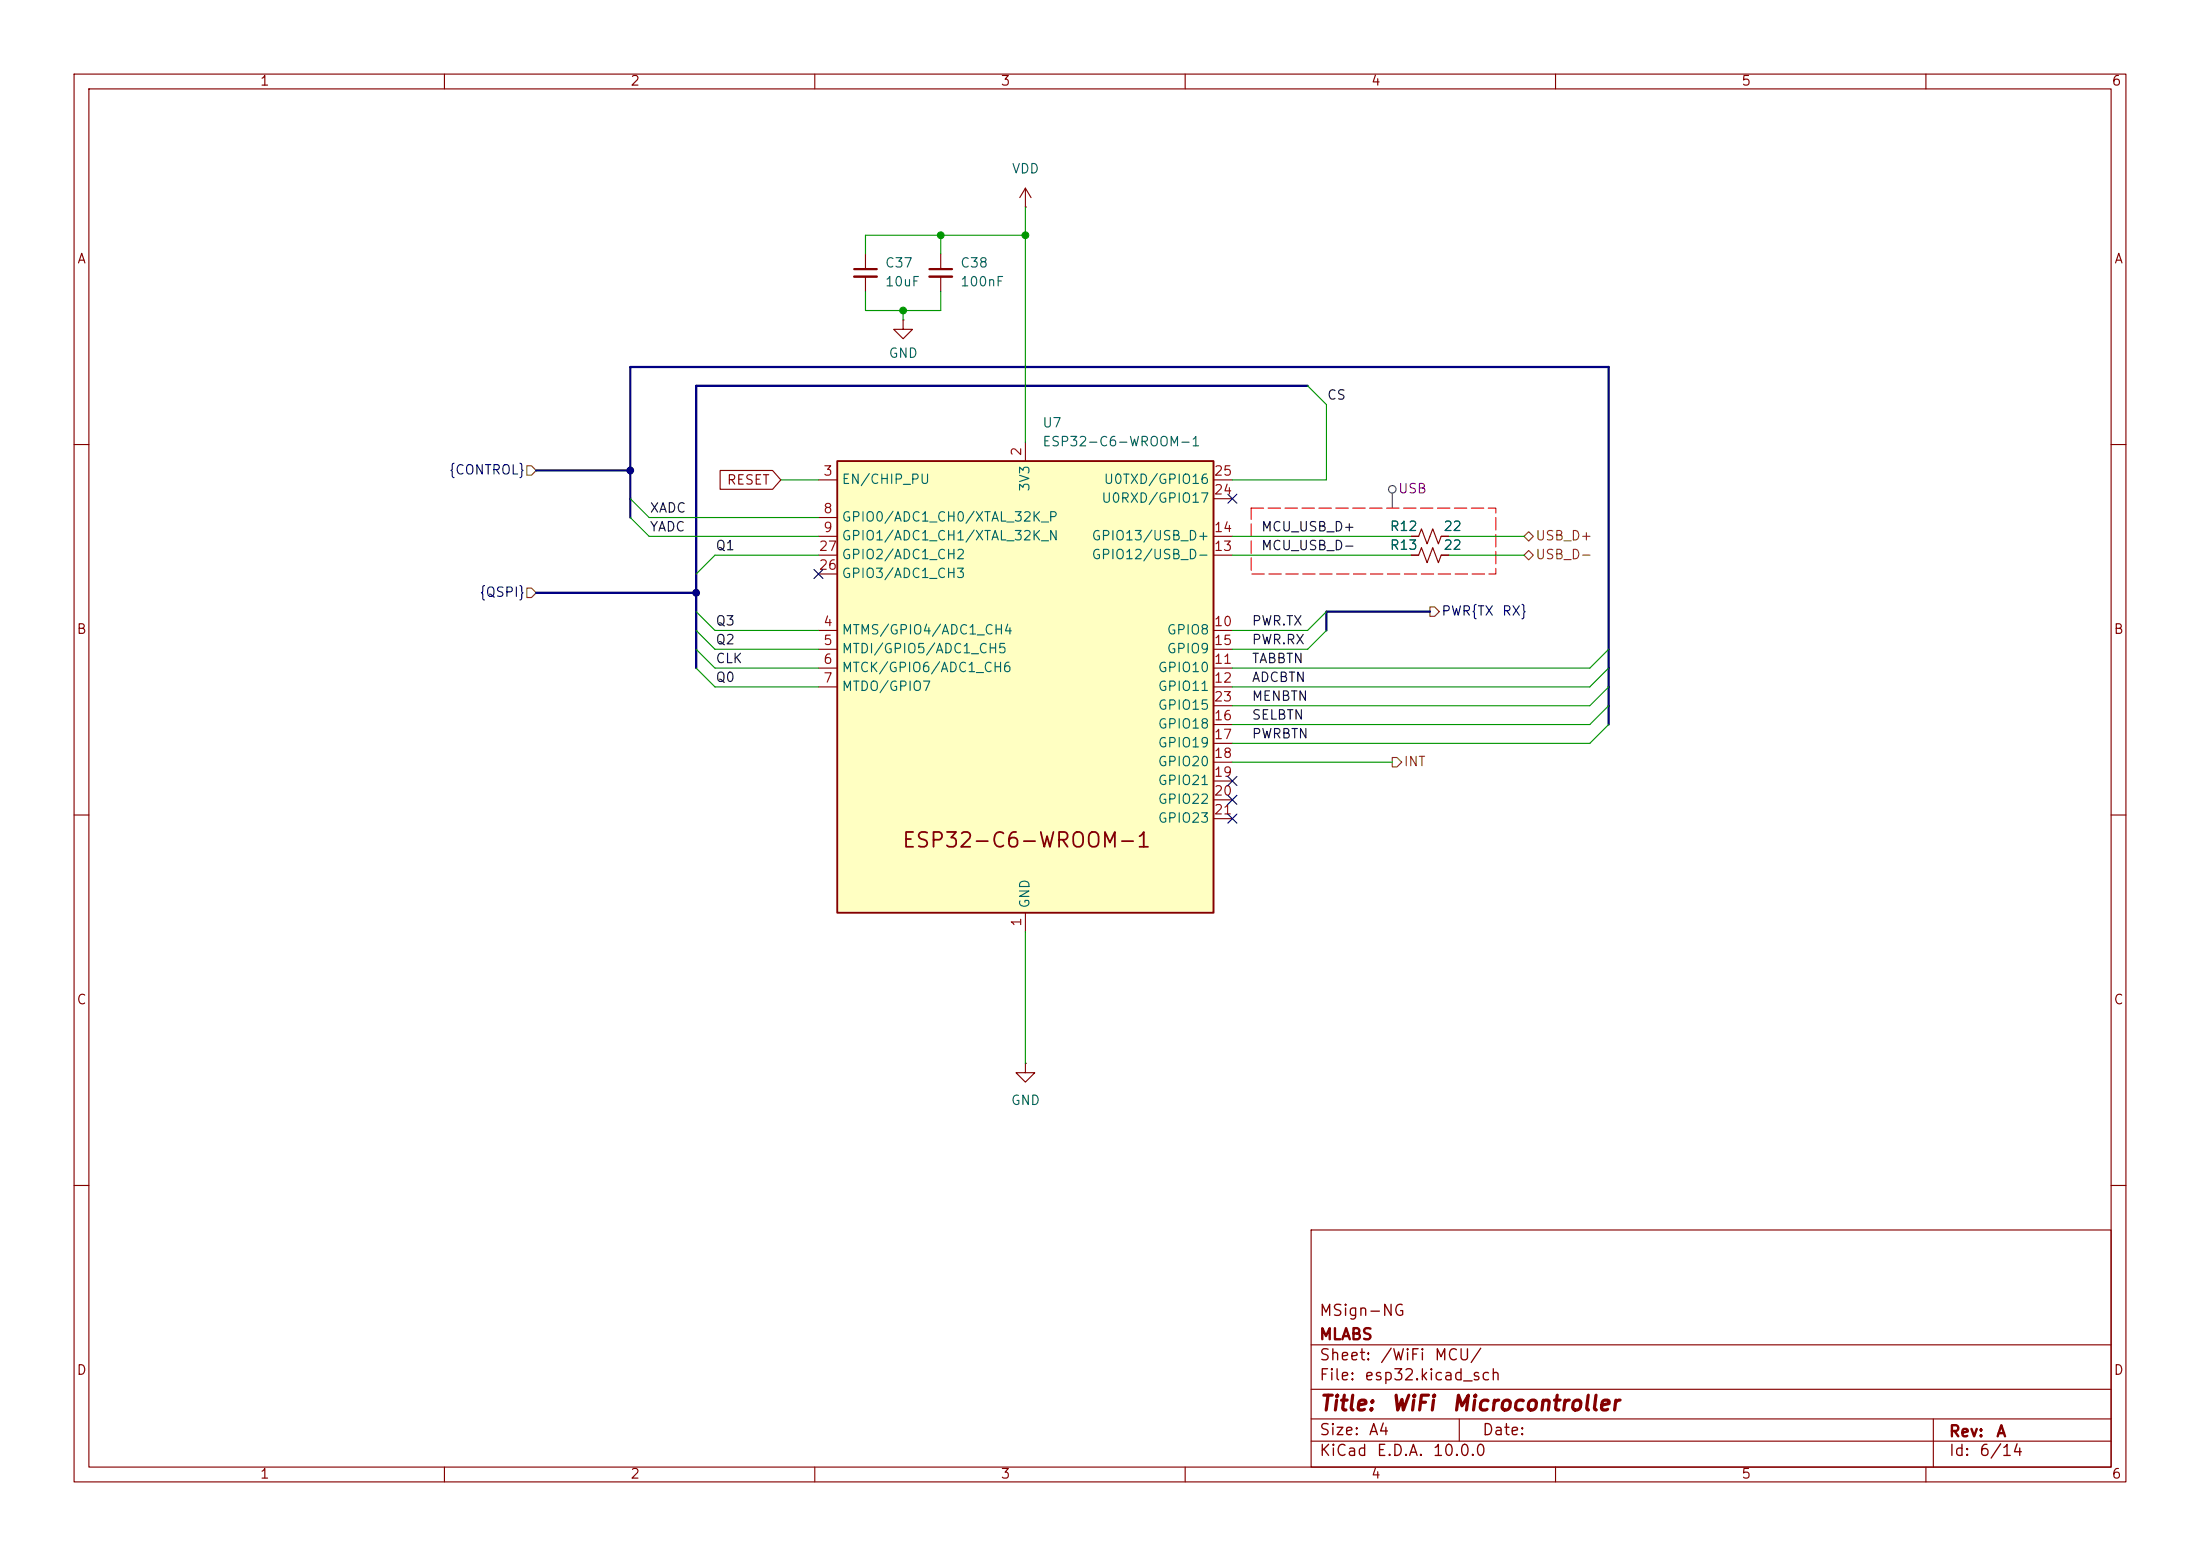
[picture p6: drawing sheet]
<svg xmlns="http://www.w3.org/2000/svg" width="297mm" height="210mm" viewBox="0 0 297 210" stroke-linecap="round" stroke-linejoin="round" font-family="sans-serif">
<g fill="none" stroke="#840000" stroke-width=".15">
<path d="M10 10h277v190h-277zM12 12h273v186h-273zM60 10v2M110 10v2M160 10v2M210 10v2M260 10v2M127 34.3v2M127 37.3v2.1M121.9 43.2v1.3h1.3l-1.3 1.2-1.3-1.2h1.3M121.9 43.2h.1M10 60h2"/>
<path d="M190.5 72.4h1l.4-1 .8 2 .7-2 .8 2 .4-1h1M190.5 74.9h1l.4-1 .8 2 .7-2 .8 2 .4-1h1M285 60h2M10 110h2M285 110h2M10 160h2M177 166h108v32h-108zM285 160h2M60 198v2M110 198v2M160 198v2M177 194.5h108"/>
<path d="M177 191.5h108M177 187.5h108M177 181.5h108M197 191.5v3M210 198v2M260 198v2M261 191.5v6.5"/>
</g>
<path d="M125.5 36.3h3" fill="none" stroke="#840000" stroke-width=".3"/>
<path d="M125.5 37.3h3" fill="none" stroke="#840000" stroke-width=".33"/>
<path d="M113 62.2h50.8v61h-50.8z" fill="#ffffc2"/>
<path d="M113 62.2h50.8v61h-50.8z" fill="none" stroke="#840000" stroke-width=".25"/>
<g fill="none" stroke="#840000" stroke-width=".15">
<path d="M116.8 34.3v2M116.8 37.3v2.1M138.4 27.9h.1M138.4 25.4v2.5M138.4 25.4l-.7 1.3M138.4 25.4l.8 1.3M138.4 59.7v2.5M97.2 63.5h7.1l1.1 1.3-1.1 1.2h-7.1zM110.5 64.8h2.5M110.5 69.9h2.5M110.5 72.4h2.5M110.5 74.9h2.5"/>
<path d="M110.5 77.5h2.5M163.8 64.8h2.6M163.8 72.4h2.6M163.8 74.9h2.6M163.8 67.3h2.6M190.5 72.4h1M190.5 74.9h1M194.6 72.4h1M194.6 74.9h1M110.5 85.1h2.5M110.5 87.6h2.5M110.5 90.2h2.5"/>
<path d="M110.5 92.7h2.5M163.8 85.1h2.6M163.8 87.6h2.6M163.8 90.2h2.6M163.8 92.7h2.6M163.8 97.8h2.6M163.8 95.3h2.6M163.8 100.3h2.6M163.8 102.9h2.6M163.8 105.4h2.6M163.8 108h2.6M163.8 110.5h2.6"/>
<path d="M138.4 123.2v2.5M138.4 143.5v1.3h1.3l-1.3 1.3-1.2-1.3h1.2M138.4 143.5h.1"/>
</g>
<path d="M115.3 36.3h3.1" fill="none" stroke="#840000" stroke-width=".3"/>
<path d="M115.3 37.3h3.1" fill="none" stroke="#840000" stroke-width=".33"/>
<g fill="none" stroke="#484848" stroke-width=".15">
<path d="M188 66.5v2.1"/>
<circle cx="188" cy="66" r=".51"/>
</g>
<path d="M168.9 68.6h33v8.9h-33v-8.9" fill="none" stroke="#f00" stroke-width=".15" stroke-dasharray="1.7 .6"/>
<path d="M71.1 79.4h.7l.6 .6-.6 .6h-.7zM71.1 62.9h.7l.6 .6-.6 .6h-.7zM206.4 74.3l.6 .6-.6 .7-.7-.7zM206.4 71.8l.6 .6-.6 .6-.7-.6zM193 81.9h.7l.6 .7-.6 .6h-.7zM188 102.2h.6l.6 .7-.6 .6h-.6z" fill="none" stroke="#725600" stroke-width=".15"/>
<path d="M176.5 52.1h-82.5v38.1M72.4 63.5h12.7M85.1 69.9v-20.4h132.1v48.3M72.4 80h21.6M193 82.6h-13.9v2.5" fill="none" stroke="#000084" stroke-width=".3"/>
<g fill="none" stroke="#009600" stroke-width=".15">
<path d="M116.8 39.4v2.5h10.2v-2.5M127 31.8v2.5M138.4 27.9v31.8M138.4 31.8h-21.6v2.5M121.9 41.9v1.3M176.5 52.1l2.6 2.5v10.2h-12.7M85.1 69.9l2.5 2.5h22.9M85.1 67.3l2.5 2.6h22.9M105.4 64.8h5.1M110.5 74.9h-14l-2.5 2.6M166.4 72.4h24.1M166.4 74.9h24.1"/>
<path d="M195.6 72.4h10.1M195.6 74.9h10.1M94 82.6l2.5 2.5h14M94 85.1l2.5 2.5h14M94 90.2l2.5 2.5h14M94 87.6l2.5 2.6h14M179.1 82.6l-2.6 2.5h-10.1M179.1 85.1l-2.6 2.5h-10.1M217.2 90.2l-2.6 2.5h-48.2M217.2 87.6l-2.6 2.6h-48.2M217.2 92.7l-2.6 2.6h-48.2M217.2 95.3l-2.6 2.5h-48.2"/>
<path d="M217.2 97.8l-2.6 2.5h-48.2M166.4 102.9h21.6M138.4 125.7v17.8"/>
</g>
<path d="M109.9 76.9l1.2 1.2M111.1 76.9l-1.2 1.2M165.8 66.7l1.2 1.2M167 66.7l-1.2 1.2M165.8 107.3l1.2 1.3M165.8 104.8l1.2 1.2M165.8 109.9l1.2 1.2M167 107.3l-1.2 1.3M167 104.8l-1.2 1.2M167 109.9l-1.2 1.2" fill="none" stroke="#000084" stroke-width=".15"/>
<g fill="#000084" stroke="#000084" stroke-width=".14">
<circle cx="94" cy="80" r=".46"/>
<circle cx="85.1" cy="63.5" r=".46"/>
</g>
<g fill="#009600" stroke="#009600" stroke-width=".14">
<circle cx="121.9" cy="41.9" r=".46"/>
<circle cx="138.4" cy="31.8" r=".46"/>
<circle cx="127" cy="31.8" r=".46"/>
</g>
<g font-size="2" fill="#840000">
<text x="121.6" y="114.9">ESP32-C6-WROOM-1</text>
<text x="178" y="190.9">Title:</text>
<text x="187.7" y="190.9">WiFi</text>
<text x="195.9" y="190.9">Microcontroller</text>
</g>
<g font-size="1.5" fill="#840000">
<text x="178" y="178">MSign-NG</text>
<text x="178" y="184">Sheet:</text>
<text x="178" y="181.2">MLABS</text>
<text x="186.2" y="184">/WiFi</text>
<text x="193.5" y="184">MCU/</text>
<text x="178" y="186.7">File:</text>
<text x="184.1" y="186.7">esp32.kicad_sch</text>
<text x="178" y="196.9">KiCad</text>
<text x="178" y="194.1">Size:</text>
<text x="184.7" y="194.1">A4</text>
<text x="185.7" y="196.9">E.D.A.</text>
<text x="193.3" y="196.9">10.0.0</text>
<text x="200" y="194.1">Date:</text>
<text x="263" y="194.3">Rev:</text>
<text x="263" y="196.9">Id:</text>
<text x="267.1" y="196.9">6/14</text>
<text x="269.4" y="194.3">A</text>
</g>
<g font-size="1.3" fill="#840000">
<text x="35" y="11.9">1</text>
<text x="85" y="11.9">2</text>
<text x="135" y="11.9">3</text>
<text x="185" y="11.9">4</text>
<text x="235" y="11.9">5</text>
<text x="285" y="11.9">6</text>
<text x="10.3" y="35.9">A</text>
<text x="285.3" y="35.9">A</text>
<text x="98" y="65.7">RESET</text>
<text x="10.3" y="85.9">B</text>
<text x="285.3" y="85.9">B</text>
<text x="10.3" y="135.9">C</text>
<text x="285.3" y="135.9">C</text>
<text x="10.3" y="185.9">D</text>
<text x="285.3" y="185.9">D</text>
<text x="35" y="199.9">1</text>
<text x="85" y="199.9">2</text>
<text x="135" y="199.9">3</text>
<text x="185" y="199.9">4</text>
<text x="235" y="199.9">5</text>
<text x="285" y="199.9">6</text>
</g>
<g font-size="1.3" fill="#006464">
<text x="136.5" y="23.7">VDD</text>
<text x="119.4" y="36.4">C37</text>
<text x="119.4" y="39">10uF</text>
<text x="129.5" y="39">100nF</text>
<text x="129.5" y="36.4">C38</text>
<text x="119.9" y="48.6">GND</text>
<text x="140.6" y="58">U7</text>
<text x="113.5" y="65.6">EN/CHIP_PU</text>
<text x="140.6" y="60.6">ESP32-C6-WROOM-1</text>
<text x="148.9" y="65.6">U0TXD/GPIO16</text>
<text x="113.5" y="70.7">GPIO0/ADC1_CH0/XTAL_32K_P</text>
<text x="139.3" y="66.4" transform="rotate(-90 139.3 66.4)">3V3</text>
<text x="148.6" y="68.2">U0RXD/GPIO17</text>
<text x="187.5" y="72">R12</text>
<text x="194.8" y="72">22</text>
<text x="113.5" y="73.3">GPIO1/ADC1_CH1/XTAL_32K_N</text>
<text x="113.5" y="75.8">GPIO2/ADC1_CH2</text>
<text x="147.3" y="75.8">GPIO12/USB_D-</text>
<text x="147.3" y="73.3">GPIO13/USB_D+</text>
<text x="187.5" y="74.5">R13</text>
<text x="194.8" y="74.5">22</text>
<text x="113.5" y="78.3">GPIO3/ADC1_CH3</text>
<text x="113.5" y="86">MTMS/GPIO4/ADC1_CH4</text>
<text x="113.5" y="88.5">MTDI/GPIO5/ADC1_CH5</text>
<text x="157.4" y="86">GPIO8</text>
<text x="157.4" y="88.5">GPIO9</text>
<text x="113.5" y="91">MTCK/GPIO6/ADC1_CH6</text>
<text x="113.5" y="93.6">MTDO/GPIO7</text>
<text x="156.2" y="91">GPIO10</text>
<text x="156.2" y="93.6">GPIO11</text>
<text x="156.2" y="98.7">GPIO18</text>
<text x="156.2" y="101.2">GPIO19</text>
<text x="156.2" y="96.1">GPIO15</text>
<text x="156.2" y="103.7">GPIO20</text>
<text x="156.2" y="106.3">GPIO21</text>
<text x="156.2" y="108.8">GPIO22</text>
<text x="156.2" y="111.4">GPIO23</text>
<text x="139.3" y="122.7" transform="rotate(-90 139.3 122.7)">GND</text>
<text x="136.4" y="149.5">GND</text>
</g>
<g font-size="1.3" fill="#0f0f0f">
<text x="179.1" y="54.3">CS</text>
<text x="87.6" y="69.5">XADC</text>
<text x="87.6" y="72">YADC</text>
<text x="96.5" y="74.6">Q1</text>
<text x="170.2" y="72">MCU_USB_D+</text>
<text x="170.2" y="74.6">MCU_USB_D-</text>
<text x="96.5" y="84.7">Q3</text>
<text x="96.5" y="89.8">CLK</text>
<text x="96.5" y="87.3">Q2</text>
<text x="168.9" y="89.8">TABBTN</text>
<text x="168.9" y="87.3">PWR.RX</text>
<text x="168.9" y="84.7">PWR.TX</text>
<text x="96.5" y="92.4">Q0</text>
<text x="168.9" y="92.4">ADCBTN</text>
<text x="168.9" y="94.9">MENBTN</text>
<text x="168.9" y="100">PWRBTN</text>
<text x="168.9" y="97.4">SELBTN</text>
</g>
<g font-size="1.3" fill="#000084">
<text x="60.5" y="64.4">{CONTROL}</text>
<text x="64.6" y="80.9">{QSPI}</text>
<text x="194.5" y="83.4">PWR{TX</text>
<text x="202.7" y="83.4">RX}</text>
</g>
<g font-size="1.3" fill="#a90000">
<text x="111.1" y="64.5">3</text>
<text x="138.2" y="61.7" transform="rotate(-90 138.2 61.7)">2</text>
<text x="163.8" y="64.5">25</text>
<text x="111.1" y="69.6">8</text>
<text x="163.8" y="67.1">24</text>
<text x="110.4" y="77.2">26</text>
<text x="110.4" y="74.7">27</text>
<text x="111.1" y="72.1">9</text>
<text x="163.8" y="74.7">13</text>
<text x="163.8" y="72.1">14</text>
<text x="111.1" y="84.8">4</text>
<text x="111.1" y="87.4">5</text>
<text x="111.1" y="89.9">6</text>
<text x="163.8" y="84.8">10</text>
<text x="163.8" y="89.9">11</text>
<text x="163.8" y="87.4">15</text>
<text x="111.1" y="92.5">7</text>
<text x="163.8" y="92.5">12</text>
<text x="163.8" y="95">23</text>
<text x="163.8" y="97.5">16</text>
<text x="163.8" y="100.1">17</text>
<text x="163.8" y="102.6">18</text>
<text x="163.8" y="105.2">19</text>
<text x="163.8" y="107.7">20</text>
<text x="163.8" y="110.2">21</text>
<text x="138.2" y="125.2" transform="rotate(-90 138.2 125.2)">1</text>
</g>
<text font-size="1.3" fill="#840084" x="188.7" y="66.9">USB</text>
<g font-size="1.3" fill="#725600">
<text x="207.2" y="75.8">USB_D-</text>
<text x="207.2" y="73.3">USB_D+</text>
<text x="189.4" y="103.7">INT</text>
</g>
</svg>
